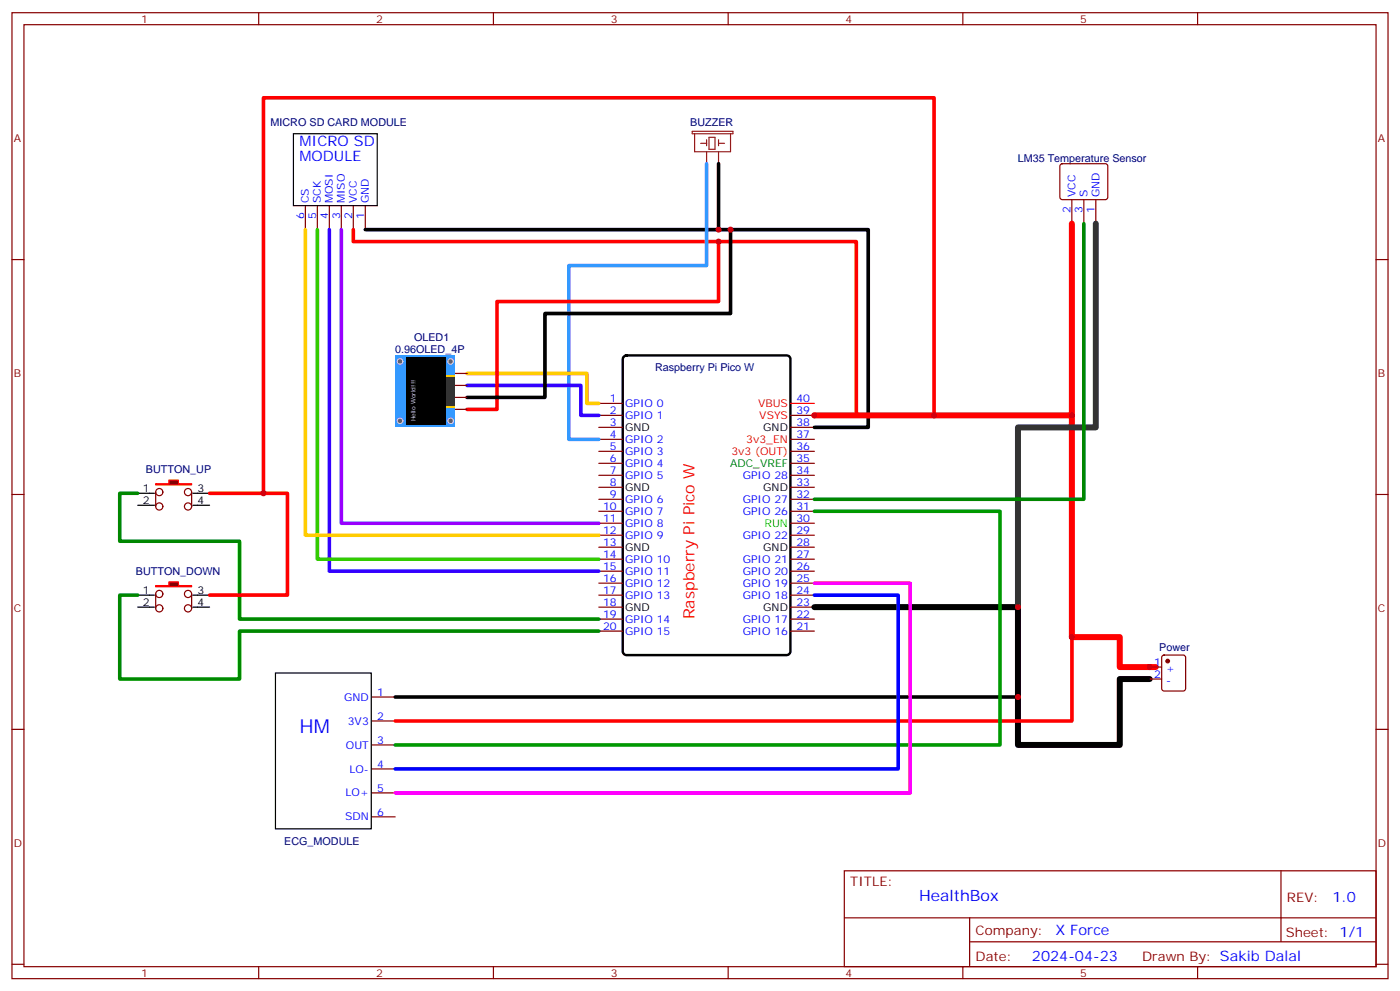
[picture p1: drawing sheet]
<svg xmlns="http://www.w3.org/2000/svg" width="412mm" height="292mm" viewBox="0 0 412 292" stroke-linecap="round" stroke-linejoin="round" font-family="sans-serif">
<g fill="none" stroke="#870000" stroke-width=".35">
<path d="M3.5 3.7h405.4v284.4h-405.4zM7.1 7.3h398.2v277.3h-398.2zM76.2 3.7v3.6M145.3 3.7v3.6M214.5 3.7v3.6M283.6 3.7v3.6M352.8 3.7v3.6M312.4 48.4l.5-.2h12.7l.5 .2 .2 .5v9.4l-.7 .5-13-.1-.4-.6v-9.2zM315.7 58.8v7M319.3 58.8v7M322.8 58.8v7M3.5 76.4h3.6"/>
<path d="M90 60.5v7.1M93.5 60.5v7.1M97 60.5v7.1M100.5 60.5v7.1M104.1 60.5v7.1M107.6 60.5v7.1M405.3 76.4h3.6M176.4 118.7h7M176.4 122.3h7M176.4 125.8h7M176.4 129.3h7M176.4 132.9h7"/>
<path d="M176.4 136.4h7M176.4 139.9h7M232.8 122.3h7.1M232.8 125.8h7.1M232.8 129.3h7.1M232.8 132.9h7.1M232.8 136.4h7.1M232.8 139.9h7.1M3.5 145.6h3.6M176.4 143.4h7M176.4 147h7M176.4 150.5h7"/>
<path d="M176.4 154h7M176.4 157.6h7M232.8 143.4h7.1M232.8 147h7.1M232.8 150.5h7.1M232.8 154h7.1M232.8 157.6h7.1M405.3 145.6h3.6M176.4 161.1h7M176.4 164.6h7M176.4 168.1h7M176.4 171.7h7"/>
<path d="M176.4 175.2h7M176.4 178.7h7M232.8 161.1h7.1M232.8 164.6h7.1M232.8 168.1h7.1M232.8 171.7h7.1M232.8 175.2h7.1M232.8 178.7h7.1M176.4 182.2h7M176.4 185.8h7M232.8 182.2h7.1M232.8 185.8h7.1"/>
<path d="M338.7 196.4h3.5M338.7 199.9h3.5M342.4 193l.5-.2h5.6l.7 .5v9.4l-.4 .7h-5.9l-.7-.5v-9.4zM3.5 214.7h3.6M109.4 205.2h7M109.4 212.2h7M109.4 219.3h7M405.3 214.7h3.6M109.4 226.3h7M109.4 233.4h7M109.4 240.5h7M248.7 256.3h156.6v28.3h-156.6z"/>
<path d="M377.3 256.4v20.8M248.7 270.2h156.5M285.6 277.2h119.6M285.6 270.2v14.1M3.5 283.8h3.6M76.2 284.6v3.5M145.3 284.6v3.5M214.5 284.6v3.5M283.6 284.6v3.5M352.8 284.6v3.5M405.3 283.8h3.6"/>
</g>
<path d="M203.9 38.7h12v.7h-12zM204.6 39.4v5.3h10.6v-5.3M206.4 42.2h1.7M208.1 41.1v1.8M208.1 44.7v3.5M208.8 40.4h1.8v3.6h-1.8zM211.7 42.2h1.7M211.7 41.1v1.8M211.7 44.7v3.5" fill="none" stroke="#8c2424" stroke-width=".35"/>
<path d="M86.4 39.4h24.7v21.1h-24.7zM40.6 145.2h3.5M40.6 148.7h3.5M81.1 198.1h28.3v45.9h-28.3z" fill="none" stroke="#000" stroke-width=".35"/>
<path d="M183.7 105.1l.8-.5h47.3l.8 .5 .2 .6v86.1l-.4 .8-.6 .2h-47.3l-.9-.5-.2-.5v-86.1z" fill="none" stroke="#000" stroke-width=".71"/>
<path d="M232.8 118.7h7.1" fill="none" stroke="#f00" stroke-width=".35"/>
<path d="M104.1 67.6v3.5h148.1v51.2h-12.3M315.7 187.5v24.7h-199.3" fill="none" stroke="#f00" stroke-width="1.1"/>
<path d="M97 67.6v100.5h79.4" fill="none" stroke="#30f" stroke-width="1.1"/>
<path d="M93.5 67.6v97h82.9" fill="none" stroke="#3c0" stroke-width="1.1"/>
<path d="M90 67.6v90h86.4" fill="none" stroke="#fc0" stroke-width="1.1"/>
<path d="M100.5 67.6v86.4h75.9" fill="none" stroke="#90f" stroke-width="1.1"/>
<path d="M211.7 48.2v19.4M107.6 67.6h148.2v58.2h-15.9M116.4 205.2h183.5" fill="none" stroke="#000" stroke-width="1.1"/>
<path d="M208.1 48.2v30h-40.5v51.1h8.8" fill="none" stroke="#39f" stroke-width="1.1"/>
<path d="M315.7 65.8v56.5M239.9 122.3h75.8v65.2h14.1v8.9h10.6" fill="none" stroke="#f00" stroke-width="1.8"/>
<path d="M239.9 178.7h60v40.6h29.9v-19.4h8.9" fill="none" stroke="#000" stroke-width="1.8"/>
<path d="M322.8 65.8v60h-22.9v52.9" fill="none" stroke="#333" stroke-width="1.8"/>
<path d="M319.3 65.8v81.2h-79.4" fill="none" stroke="#008700" stroke-width="1.1"/>
<path d="M239.9 150.5h54.7v68.8h-178.2" fill="none" stroke="#090" stroke-width="1.1"/>
<path d="M239.9 175.2h24.7v51.1h-148.2" fill="none" stroke="#00f" stroke-width="1.1"/>
<path d="M239.9 171.7h28.2v61.7h-151.7" fill="none" stroke="#f0f" stroke-width="1.1"/>
<circle cx="344" cy="194.6" r=".53" fill="#870000" stroke="#870000" stroke-width=".35"/>
<path d="M45.9 142.4h3.8v-1.1h2.9v1.1h3.8v.3h-10.5z" fill="#870000" stroke="#f00" stroke-width=".35"/>
<g fill="none" stroke="#870000" stroke-width=".35">
<path d="M45.9 144.9v4.2M56.4 144.9v4.2"/>
<circle cx="46.9" cy="149.1" r="1.06"/>
<circle cx="46.9" cy="144.9" r="1.06"/>
<circle cx="55.4" cy="149.1" r="1.06"/>
<circle cx="55.4" cy="144.9" r="1.06"/>
</g>
<path d="M44.1 145.2h1.4M44.1 148.7h1.4M56.8 145.2h4.9M56.8 148.7h4.9M40.6 175.2h3.5M40.6 178.7h3.5" fill="none" stroke="#000" stroke-width=".35"/>
<path d="M45.9 172.4h3.8v-1.1h2.9v1.1h3.8v.3h-10.5z" fill="#870000" stroke="#f00" stroke-width=".35"/>
<g fill="none" stroke="#870000" stroke-width=".35">
<path d="M134.1 109.9h3.5M134.1 113.5h3.5M134.1 117h3.5M134.1 120.5h3.5M45.9 174.8v4.3M56.4 174.8v4.3"/>
<circle cx="46.9" cy="179.1" r="1.06"/>
<circle cx="46.9" cy="174.8" r="1.06"/>
<circle cx="55.4" cy="179.1" r="1.06"/>
<circle cx="55.4" cy="174.8" r="1.06"/>
</g>
<path d="M44.1 175.2h1.4M44.1 178.7h1.4M56.8 175.2h4.9M56.8 178.7h4.9" fill="none" stroke="#000" stroke-width=".35"/>
<path d="M40.6 145.2h-5.3v14.1h35.3v22.9h105.8M40.6 175.2h-5.3v24.7h35.3v-14.1h105.8" fill="none" stroke="#008700" stroke-width="1.1"/>
<path d="M211.7 71.1v17.7h-65.3v31.7h-8.8M275.2 122.3v-93.5h-197.6v116.4h-15.9M77.6 145.2h7.1v30h-23" fill="none" stroke="#f00" stroke-width="1.1"/>
<path d="M137.6 113.5h33.5v8.8h5.3" fill="none" stroke="#30f" stroke-width="1.1"/>
<path d="M137.6 109.9h35.3v8.8h3.5" fill="none" stroke="#f90" stroke-width="1.1"/>
<path d="M215.2 67.6v24.7h-54.7v24.7h-22.9" fill="none" stroke="#000" stroke-width="1.1"/>
<path d="M116.4 104.6h17.7v21.2h-17.7z" fill="#39f"/>
<g fill="#666" stroke="#ccc" stroke-width=".35">
<circle cx="132.8" cy="123.9" r=".81"/>
<circle cx="132.8" cy="106.4" r=".81"/>
<circle cx="117.8" cy="123.9" r=".81"/>
<circle cx="117.8" cy="106.4" r=".81"/>
</g>
<path d="M131.2 110.5h2.9v9.5h-2.9z" fill="#fff"/>
<g fill="#fc0">
<path d="M131.2 119.5h2.9v.4h-2.9z"/>
<path d="M131.2 110.5h2.9v.5h-2.9z"/>
</g>
<path d="M131.2 111.1h2.9v8.3h-2.9z" fill="#333"/>
<path d="M119.6 105.3h11.7v19.8h-11.7z" fill="#000"/>
<g fill="#c00">
<circle cx="211.7" cy="67.6" r=".88"/>
<circle cx="239.9" cy="122.3" r=".88"/>
<circle cx="315.7" cy="122.3" r=".88"/>
<circle cx="299.9" cy="178.7" r=".88"/>
<circle cx="299.9" cy="205.2" r=".88"/>
<circle cx="315.7" cy="187.5" r=".88"/>
<circle cx="338.7" cy="196.4" r=".88"/>
<circle cx="275.2" cy="122.3" r=".88"/>
<circle cx="77.6" cy="145.2" r=".88"/>
<circle cx="211.7" cy="71.1" r=".88"/>
<circle cx="215.2" cy="67.6" r=".88"/>
</g>
<text font-size="5.6" fill="#00f" x="88.2" y="215.8">HM</text>
<text font-size="4.6" fill="#f00" x="204.6" y="182.3" transform="rotate(-90 204.6 182.3)">Raspberry Pi Pico W</text>
<text font-size="4.6" fill="#00f" x="270.8" y="265.4">HealthBox</text>
<g font-size="4.2" fill="#00f">
<text x="88.2" y="43.1">MICRO SD</text>
<text x="88.2" y="47.3">MODULE</text>
<text x="392.5" y="265.6">1.0</text>
<text x="310.9" y="275.2">X Force</text>
<text x="304" y="283">2024-04-23</text>
</g>
<g font-size="3.9" fill="#800">
<text x="250.5" y="260.9">TITLE:</text>
<text x="379.1" y="265.6">REV:</text>
<text x="287.4" y="275.1">Company:</text>
<text x="378.7" y="275.7">Sheet: 1/1</text>
<text x="287.4" y="282.8">Date:</text>
<text x="336.4" y="282.9">Drawn By: Sakib Dalal</text>
</g>
<g font-size="3.2" fill="#800">
<text x="41.6" y="6.7">1</text>
<text x="110.8" y="6.7">2</text>
<text x="179.9" y="6.7">3</text>
<text x="249.1" y="6.7">4</text>
<text x="318.2" y="6.7">5</text>
<text x="4.1" y="41.8">A</text>
<text x="405.9" y="41.8">A</text>
<text x="4.1" y="111">B</text>
<text x="405.9" y="111">B</text>
<text x="4.1" y="180.1">C</text>
<text x="405.9" y="180.1">C</text>
<text x="4.1" y="249.3">D</text>
<text x="405.9" y="249.3">D</text>
<text x="41.6" y="287.5">1</text>
<text x="110.8" y="287.5">2</text>
<text x="179.9" y="287.5">3</text>
<text x="249.1" y="287.5">4</text>
<text x="318.2" y="287.5">5</text>
</g>
<g font-size="3.2" fill="#000080">
<text x="79.7" y="37">MICRO SD CARD MODULE</text>
<text x="203.3" y="37">BUZZER</text>
<text x="299.8" y="47.5">LM35 Temperature Sensor</text>
<text x="122" y="100.4">OLED1</text>
<text x="116.4" y="104">0.96OLED_4P</text>
<text x="193" y="109.3">Raspberry Pi Pico W</text>
<text x="43" y="139.3">BUTTON_UP</text>
<text x="40.1" y="169.2">BUTTON_DOWN</text>
<text x="341.5" y="191.6">Power</text>
<text x="83.7" y="248.6">ECG_MODULE</text>
</g>
<g font-size="3.2" fill="#00f">
<text x="91" y="59.8" transform="rotate(-90 91 59.8)">CS</text>
<text x="94.5" y="59.8" transform="rotate(-90 94.5 59.8)">SCK</text>
<text x="98.1" y="59.8" transform="rotate(-90 98.1 59.8)">MOSI</text>
<text x="101.6" y="59.8" transform="rotate(-90 101.6 59.8)">MISO</text>
<text x="105.1" y="59.8" transform="rotate(-90 105.1 59.8)">VCC</text>
<text x="108.7" y="59.8" transform="rotate(-90 108.7 59.8)">GND</text>
<text x="316.8" y="58.1" transform="rotate(-90 316.8 58.1)">VCC</text>
<text x="320.3" y="58.1" transform="rotate(-90 320.3 58.1)">S</text>
<text x="323.8" y="58.1" transform="rotate(-90 323.8 58.1)">GND</text>
<text x="89.6" y="64.3" transform="rotate(-90 89.6 64.3)">6</text>
<text x="93.1" y="64.3" transform="rotate(-90 93.1 64.3)">5</text>
<text x="96.7" y="64.3" transform="rotate(-90 96.7 64.3)">4</text>
<text x="100.2" y="64.3" transform="rotate(-90 100.2 64.3)">3</text>
<text x="103.7" y="64.3" transform="rotate(-90 103.7 64.3)">2</text>
<text x="107.2" y="64.3" transform="rotate(-90 107.2 64.3)">1</text>
<text x="315.4" y="62.6" transform="rotate(-90 315.4 62.6)">2</text>
<text x="318.9" y="62.6" transform="rotate(-90 318.9 62.6)">3</text>
<text x="322.4" y="62.6" transform="rotate(-90 322.4 62.6)">1</text>
<text x="179.7" y="118.4">1</text>
<text x="184.1" y="119.8">GPIO 0</text>
<text x="234.6" y="118.4">40</text>
<text x="179.7" y="121.9">2</text>
<text x="179.7" y="125.4">3</text>
<text x="184.1" y="123.3">GPIO 1</text>
<text x="234.6" y="125.4">38</text>
<text x="234.6" y="121.9">39</text>
<text x="179.7" y="129">4</text>
<text x="184.1" y="130.4">GPIO 2</text>
<text x="234.6" y="129">37</text>
<text x="179.7" y="132.5">5</text>
<text x="179.7" y="136">6</text>
<text x="184.1" y="133.9">GPIO 3</text>
<text x="184.1" y="137.4">GPIO 4</text>
<text x="234.6" y="136">35</text>
<text x="234.6" y="132.5">36</text>
<text x="179.7" y="139.6">7</text>
<text x="179.7" y="143.1">8</text>
<text x="184.1" y="141">GPIO 5</text>
<text x="218.8" y="141">GPIO 28</text>
<text x="234.6" y="143.1">33</text>
<text x="234.6" y="139.6">34</text>
<text x="179.7" y="146.6">9</text>
<text x="184.1" y="148">GPIO 6</text>
<text x="218.8" y="148">GPIO 27</text>
<text x="234.6" y="146.6">32</text>
<text x="177.6" y="150.1">10</text>
<text x="177.6" y="153.7">11</text>
<text x="184.1" y="151.6">GPIO 7</text>
<text x="184.1" y="155.1">GPIO 8</text>
<text x="218.8" y="151.6">GPIO 26</text>
<text x="234.6" y="153.7">30</text>
<text x="234.6" y="150.1">31</text>
<text x="177.6" y="157.2">12</text>
<text x="177.6" y="160.7">13</text>
<text x="184.1" y="158.6">GPIO 9</text>
<text x="218.8" y="158.6">GPIO 22</text>
<text x="234.6" y="160.7">28</text>
<text x="234.6" y="157.2">29</text>
<text x="177.6" y="164.3">14</text>
<text x="177.6" y="167.8">15</text>
<text x="184.1" y="165.7">GPIO 10</text>
<text x="218.8" y="165.7">GPIO 21</text>
<text x="234.6" y="167.8">26</text>
<text x="234.6" y="164.3">27</text>
<text x="177.6" y="171.3">16</text>
<text x="184.1" y="169.2">GPIO 11</text>
<text x="184.1" y="172.7">GPIO 12</text>
<text x="218.8" y="172.7">GPIO 19</text>
<text x="218.8" y="169.2">GPIO 20</text>
<text x="234.6" y="171.3">25</text>
<text x="177.6" y="174.8">17</text>
<text x="177.6" y="178.4">18</text>
<text x="184.1" y="176.2">GPIO 13</text>
<text x="218.8" y="176.2">GPIO 18</text>
<text x="234.6" y="178.4">23</text>
<text x="234.6" y="174.8">24</text>
<text x="177.6" y="181.9">19</text>
<text x="177.6" y="185.4">20</text>
<text x="184.1" y="183.3">GPIO 14</text>
<text x="218.8" y="183.3">GPIO 17</text>
<text x="234.6" y="185.4">21</text>
<text x="234.6" y="181.9">22</text>
<text x="184.1" y="186.8">GPIO 15</text>
<text x="218.8" y="186.8">GPIO 16</text>
<text x="340" y="196">1</text>
<text x="343.5" y="197.8">+</text>
<text x="340" y="199.5">2</text>
<text x="343.5" y="201.3">-</text>
<text x="101.4" y="206.2">GND</text>
<text x="111.1" y="204.8">1</text>
<text x="102.5" y="213.3">3V3</text>
<text x="111.1" y="211.9">2</text>
<text x="101.9" y="220.3">OUT</text>
<text x="111.1" y="218.9">3</text>
<text x="103" y="227.4">LO-</text>
<text x="111.1" y="226">4</text>
<text x="111.1" y="233">5</text>
<text x="101.8" y="234.5">LO+</text>
<text x="101.7" y="241.5">SDN</text>
<text x="111.1" y="240.1">6</text>
</g>
<g font-size="3.2" fill="#f00">
<text x="223.3" y="119.8">VBUS</text>
<text x="223.7" y="123.3">VSYS</text>
<text x="219.8" y="130.4">3v3_EN</text>
<text x="215.4" y="133.9">3v3 (OUT)</text>
</g>
<g font-size="3.2">
<text x="184.1" y="126.9">GND</text>
<text x="224.8" y="126.9">GND</text>
<text x="42.1" y="144.9">1</text>
<text x="42.1" y="148.4">2</text>
<text x="58.2" y="144.9">3</text>
<text x="58.2" y="148.4">4</text>
<text x="184.1" y="144.5">GND</text>
<text x="224.8" y="144.5">GND</text>
<text x="184.1" y="162.1">GND</text>
<text x="224.8" y="162.1">GND</text>
<text x="42.1" y="174.8">1</text>
<text x="42.1" y="178.4">2</text>
<text x="58.2" y="174.8">3</text>
<text x="58.2" y="178.4">4</text>
<text x="184.1" y="179.8">GND</text>
<text x="224.8" y="179.8">GND</text>
</g>
<text font-size="3.2" fill="#060" x="215.1" y="137.4">ADC_VREF</text>
<text font-size="3.2" fill="#0f0" x="225.2" y="155.1">RUN</text>
<text font-size="1.8" fill="#fff" x="122.4" y="124" transform="rotate(-90 122.4 124)">Hello World!!!</text>
</svg>
